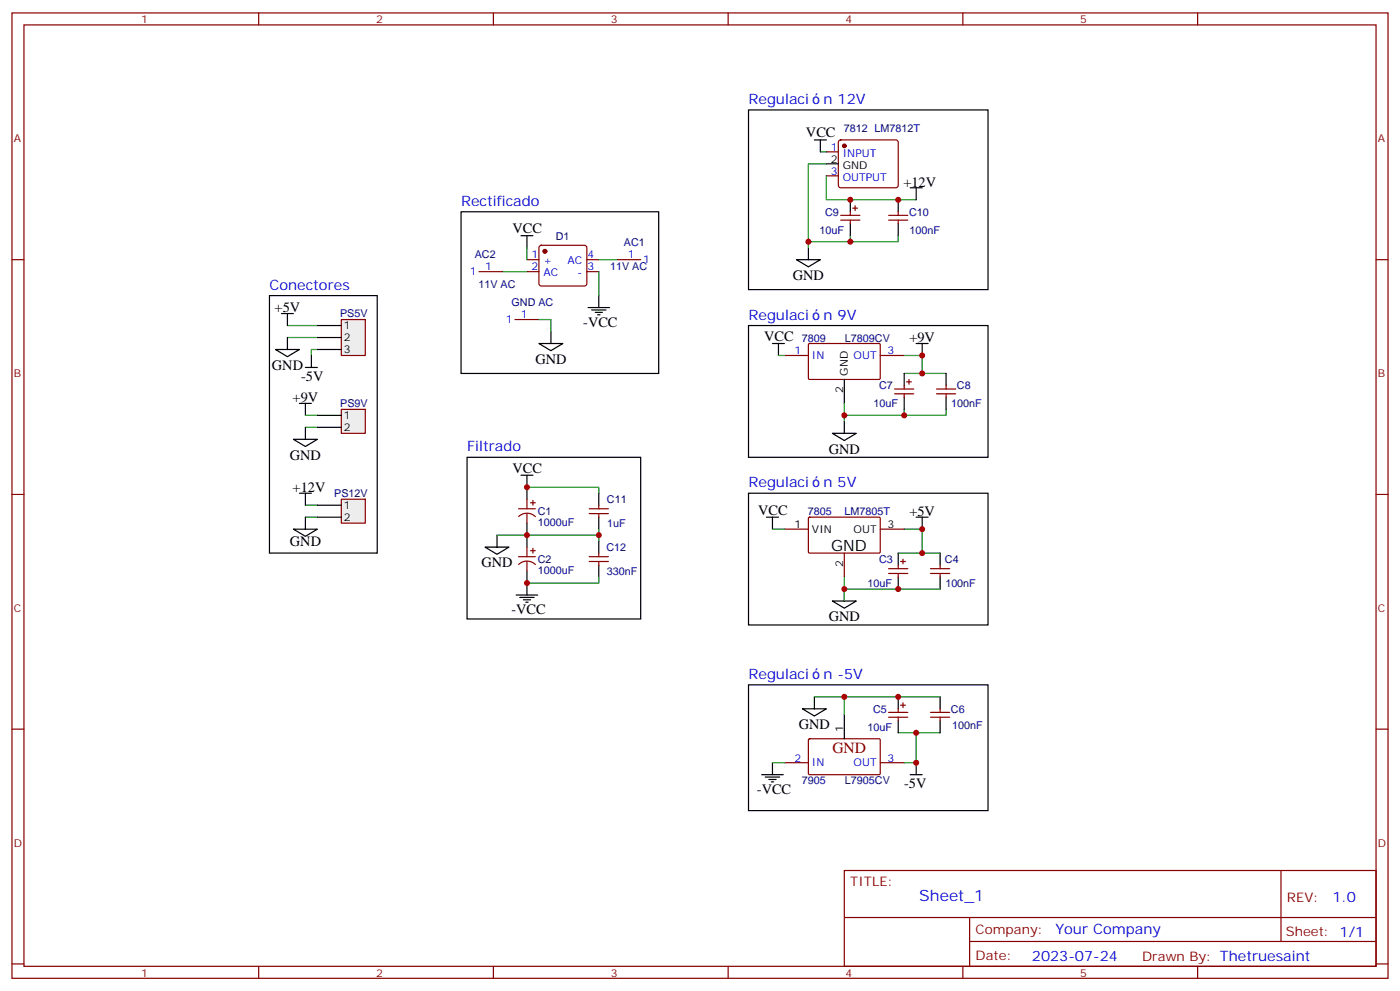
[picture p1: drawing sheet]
<svg xmlns="http://www.w3.org/2000/svg" width="412mm" height="292mm" viewBox="0 0 412 292" stroke-linecap="round" stroke-linejoin="round" font-family="sans-serif">
<g fill="none" stroke="#870000" stroke-width=".35">
<path d="M3.5 3.8h405.4v284.3h-405.4zM7.1 7.3h398.2v277.3h-398.2zM76.2 3.8v3.5M145.3 3.8v3.5M214.5 3.8v3.5M283.6 3.8v3.5M352.8 3.8v3.5M3.5 76.5h3.6M155.2 76.5h3.5M159 72.5l.5-.3h12.7l.5 .3 .2 .5v10.5l-.3 .5-.4 .2h-12.7l-.5-.2-.3-.5v-10.5zM172.9 76.5h3.5M181.7 76.5h7"/>
<path d="M405.3 76.5h3.6M141.1 80h7.1M151.7 94.1h7M155.2 80h3.5M172.9 80h3.5M231.1 104.7h7M238.2 101.4l.3-.2h20.6l.2 .3-.1 10.1-.3 .2-20.6-.1-.2-.3zM259.3 104.7h7M263.5 116h5.7M263.5 114.6h5.7M266.3 113.5v1.1M266.3 116v1.1"/>
<path d="M267.1 112.5h1.4M267.8 111.8v1.4M275.9 116h5.6M275.9 114.6h5.6M278.7 113.5v1.1M278.7 116v1.1M3.5 145.6h3.6M405.3 145.6h3.6M3.5 214.8h3.6M238.2 217.8l.3-.2h20.6l.2 .3-.1 10.1-.3 .2-20.6-.1-.2-.3zM261.8 211.2h5.6M261.8 209.8h5.6"/>
<path d="M264.6 208.8v1M264.6 211.2v1.1M265.3 207.7h1.4M266 207v1.4M274.1 211.2h5.7M274.1 209.8h5.7M276.9 208.8v1M276.9 211.2v1.1M405.3 214.8h3.6M231.1 224.6h7M259.3 224.6h7M248.7 256.4h156.6v28.2h-156.6z"/>
<path d="M377.3 256.4v20.9M248.7 270.2h156.5M285.6 277.3h119.6M285.6 270.2v14.2M3.5 283.9h3.6M76.2 284.6v3.5M145.3 284.6v3.5M214.5 284.6v3.5M283.6 284.6v3.5M352.8 284.6v3.5M405.3 283.9h3.6"/>
</g>
<g fill="none" stroke="#008700" stroke-width=".35">
<path d="M84.7 99.4h8.8M84.7 95.9h8.8M148.2 80h7M158.7 94.1h3.6v3.5M176.4 80v7.1M93.5 102.9h-1.8v1.8M229.3 104.7h1.8M266.3 104.7h5.3v5.3h-5.3M271.6 110h7.1M90 125.9h3.5M90 122.3h3.5M266.3 120.6v1.7h-17.6v1.8"/>
<path d="M278.7 120.6v1.7h-12.4M90 152.3h3.5M90 148.8h3.5M248.7 205.2h28.2M264.6 215.8h12.3M269.9 215.8v8.8h-3.6"/>
</g>
<g fill="none" stroke="#000" stroke-width=".35">
<path d="M153.5 69.4h3.5M155.2 69.4v3.6M82.9 92.4h3.5M84.7 92.4v3.5M84.7 99.4v3.5M162.3 97.6v3.6M173.2 90.6h6.4M174.3 91.3h4.2M175.3 92h2.1M176 92.7h.7M176.4 87.1v3.5M81.1 102.9h7.1l-3.5 2.2z"/>
<path d="M88.2 118.8h3.5M90 108.2h3.5M90 118.8v3.5M91.7 104.7v3.5M158.7 101.2h7.1l-3.5 2.1zM227.5 101.2h3.6M229.3 101.2v3.5M248.7 111.8v7M266.3 110v3.5M266.3 117.1v3.5M269.9 101.2h3.5M271.6 101.2v3.5"/>
<path d="M278.7 110v3.5M278.7 117.1v3.5M86.4 129.4h7.1l-3.5 2.1zM90 125.9v3.5M245.2 127.6h7l-3.5 2.2zM248.7 124.1v3.5M86.4 155.9h7.1l-3.5 2.1zM90 152.3v3.6M248.7 210.5v7.1M264.6 205.2v3.6M264.6 212.3v3.5M276.9 205.2v3.6"/>
<path d="M276.9 212.3v3.5M224.4 228.2h6.3M225.4 228.9h4.3M226.5 229.6h2.1M227.2 230.3h.7M227.5 224.6v3.6M268.1 228.2h3.5M269.9 224.6v3.6"/>
</g>
<circle cx="160.5" cy="74" r=".53" fill="#870000" stroke="#870000" stroke-width=".35"/>
<path d="M100.5 94.1h7.1v10.6h-7.1z" fill="#ededed" stroke="#870000" stroke-width=".35"/>
<path d="M93.5 95.9h7M93.5 99.4h7M93.5 102.9h7" fill="none" stroke="#000" stroke-width=".35"/>
<path d="M100.5 147h7.1v7.1h-7.1z" fill="#ededed" stroke="#870000" stroke-width=".35"/>
<path d="M93.5 148.8h7M93.5 152.3h7" fill="none" stroke="#000" stroke-width=".35"/>
<path d="M100.5 120.6h7.1v7h-7.1z" fill="#ededed" stroke="#870000" stroke-width=".35"/>
<g fill="none" stroke="#000" stroke-width=".35">
<path d="M220.5 32.4h70.5v52.9h-70.5zM239.9 41.2h3.5M241.7 41.2v3.5M243.4 48.3h3.5M250.5 58.8v3.6M264.6 58.8v3.6M268.1 55.3h3.5M269.9 55.3v3.5M135.8 62.4h58.2v47.6h-58.2zM234.6 76.5h7.1l-3.6 2.1zM238.1 73v3.5M250.5 65.9v3.5"/>
<path d="M264.6 65.9v3.5M79.4 87.1h31.7v75.8h-31.7zM220.5 95.9h70.5v38.8h-70.5zM93.5 122.3h7M93.5 125.9h7M137.6 134.7h51.1v47.6h-51.1zM153.5 140h3.5M155.2 140v7M88.2 145.3h3.5M90 145.3v3.5M146.4 157.6v3.5M155.2 154.1v7"/>
<path d="M176.4 145.3v3.5M176.4 152.3v3.6M176.4 159.4v3.5M220.5 145.3h70.5v38.8h-70.5zM225.8 152.3h3.5M227.5 152.3v3.6M269.9 152.3h3.5M271.6 152.3v3.6M142.9 161.1h7l-3.5 2.2zM152 175.3h6.4M153.1 176h4.2M154.2 176.7h2.1"/>
<path d="M154.9 177.4h.7M155.2 168.2v7.1M176.4 166.4v3.6M245.2 177h7l-3.5 2.1zM248.7 173.5v3.5M264.6 162.9v3.5M264.6 170v3.5M276.9 162.9v3.5M276.9 170v3.5M220.5 201.7h70.5v37.1h-70.5zM236.4 208.8h7l-3.5 2.1zM239.9 205.2v3.6"/>
</g>
<g fill="none" stroke="#870000" stroke-width=".35">
<path d="M243.4 44.7h3.5M243.4 51.8h3.5M247.2 41.4l.4-.2h16.3l.5 .2 .2 .5v12.7l-.3 .5-.4 .2h-16.3l-.4-.2-.3-.5v-12.7zM247.6 63.4h5.7M247.6 64.8h5.7M250.5 62.4v1M250.5 64.8v1.1M251.2 61.3h1.4M251.9 60.6v1.4M261.8 63.4h5.6M261.8 64.8h5.6M264.6 62.4v1"/>
<path d="M264.6 64.8v1.1M152.8 149.9h4.9M152.8 152.1a3.5 3.5 0 0 1 4.9 .1M155.2 147v2.9M155.2 151.3v2.8M156.3 148.1h1.4M157 147.4v1.4M173.6 149.9h5.6M173.6 151.3h5.6M176.4 148.8v1.1M176.4 151.3v1M231.1 155.9h7"/>
<path d="M238.2 152.5l.3-.2 20.6 .1 .2 .3-.1 10-.3 .2h-20.6l-.2-.3zM259.3 155.9h7M152.8 164h4.9M152.8 166.2a3.5 3.5 0 0 1 4.9 .1M155.2 161.1v2.9M155.2 165.4v2.8M156.3 162.2h1.4M157 161.5v1.4M173.6 165.4h5.6M173.6 164h5.6M176.4 162.9v1.1M176.4 165.4v1"/>
<path d="M248.7 162.9v7.1M261.8 167.5h5.6M261.8 168.9h5.6M264.6 166.4v1.1M264.6 168.9v1.1M265.3 165.4h1.4M266 164.7v1.4M274.1 167.5h5.7M274.1 168.9h5.7M276.9 166.4v1.1M276.9 168.9v1.1"/>
</g>
<g fill="none" stroke="#008700" stroke-width=".35">
<path d="M241.7 44.7h1.7M243.4 48.3h-5.3v24.7M243.4 51.8v7h26.5M155.2 73v3.5M176.4 76.5h5.3M238.1 71.2h12.4M250.5 69.4v1.8h14.1v-1.8M248.7 118.8v3.5M146.4 157.6h30M155.2 143.5h21.2v1.8M176.4 155.9v3.5M227.5 155.9h3.6"/>
<path d="M266.3 155.9h5.3v7M176.4 170v1.7h-21.2M248.7 170v3.5M264.6 162.9h12.3M276.9 173.5h-28.2v3.5M239.9 205.2h8.8v5.3M227.5 224.6h3.6"/>
</g>
<circle cx="248.7" cy="43" r=".53" fill="#870000" stroke="#870000" stroke-width=".35"/>
<g fill="#c00">
<circle cx="269.9" cy="215.8" r=".88"/>
<circle cx="269.9" cy="224.6" r=".88"/>
<circle cx="271.6" cy="155.9" r=".88"/>
<circle cx="271.6" cy="162.9" r=".88"/>
<circle cx="155.2" cy="157.6" r=".88"/>
<circle cx="248.7" cy="205.2" r=".88"/>
<circle cx="264.6" cy="205.2" r=".88"/>
<circle cx="248.7" cy="122.3" r=".88"/>
<circle cx="250.5" cy="58.8" r=".88"/>
<circle cx="238.1" cy="71.2" r=".88"/>
<circle cx="250.5" cy="71.2" r=".88"/>
<circle cx="264.6" cy="58.8" r=".88"/>
<circle cx="264.6" cy="173.5" r=".88"/>
<circle cx="248.7" cy="173.5" r=".88"/>
<circle cx="155.2" cy="143.5" r=".88"/>
<circle cx="155.2" cy="171.7" r=".88"/>
<circle cx="176.4" cy="157.6" r=".88"/>
<circle cx="266.3" cy="122.3" r=".88"/>
<circle cx="271.6" cy="104.7" r=".88"/>
<circle cx="271.6" cy="110" r=".88"/>
</g>
<text font-size="4.6" x="244.8" y="162.2">GND</text>
<text font-size="4.6" fill="#800" x="245.2" y="221.8">GND</text>
<text font-size="4.6" fill="#00f" x="270.8" y="265.4">Sheet_1</text>
<g font-size="4.2" fill="#00f">
<text x="220.5" y="30.6">Regulaci</text>
<text x="242.6" y="30.6">n 12V</text>
<text x="135.8" y="60.6">Rectificado</text>
<text x="79.4" y="85.3">Conectores</text>
<text x="220.5" y="94.1">Regulaci</text>
<text x="242.6" y="94.1">n 9V</text>
<text x="137.6" y="132.9">Filtrado</text>
<text x="220.5" y="143.5">Regulaci</text>
<text x="242.6" y="143.5">n 5V</text>
<text x="220.5" y="200">Regulaci</text>
<text x="242.6" y="200">n -5V</text>
<text x="392.5" y="265.7">1.0</text>
<text x="310.9" y="275.2">Your Company</text>
<text x="304" y="283">2023-07-24</text>
</g>
<g font-size="4.2">
<text x="237.4" y="40.5">VCC</text>
<text x="266.1" y="55">+12V</text>
<text x="151" y="68.7">VCC</text>
<text x="233.5" y="82.5">GND</text>
<text x="80.9" y="92">+5V</text>
<text x="171.8" y="96.2">-VCC</text>
<text x="225.1" y="100.5">VCC</text>
<text x="267.9" y="100.8">+9V</text>
<text x="157.7" y="107.2">GND</text>
<text x="80.1" y="108.9">GND</text>
<text x="88.7" y="112.1">-5V</text>
<text x="86.2" y="118.5">+9V</text>
<text x="85.4" y="135.4">GND</text>
<text x="244.1" y="133.6">GND</text>
<text x="151" y="139.3">VCC</text>
<text x="86.2" y="144.9">+12V</text>
<text x="223.3" y="151.6">VCC</text>
<text x="267.9" y="152">+5V</text>
<text x="85.4" y="160.8">GND</text>
<text x="141.8" y="167.1">GND</text>
<text x="150.6" y="180.9">-VCC</text>
<text x="244.1" y="183">GND</text>
<text x="235.3" y="214.8">GND</text>
<text x="223" y="233.8">-VCC</text>
<text x="266.3" y="232.1">-5V</text>
</g>
<g font-size="3.9" fill="#800">
<text x="250.5" y="261">TITLE:</text>
<text x="379.1" y="265.7">REV:</text>
<text x="287.4" y="275.2">Company:</text>
<text x="378.7" y="275.8">Sheet: 1/1</text>
<text x="287.4" y="282.9">Date:</text>
<text x="336.4" y="282.9">Drawn By: Thetruesaint</text>
</g>
<g font-size="3.2" fill="#800">
<text x="41.6" y="6.8">1</text>
<text x="110.8" y="6.8">2</text>
<text x="179.9" y="6.8">3</text>
<text x="249.1" y="6.8">4</text>
<text x="318.2" y="6.8">5</text>
<text x="4.1" y="41.9">A</text>
<text x="405.9" y="41.9">A</text>
<text x="4.1" y="111.1">B</text>
<text x="405.9" y="111.1">B</text>
<text x="4.1" y="180.2">C</text>
<text x="405.9" y="180.2">C</text>
<text x="4.1" y="249.3">D</text>
<text x="405.9" y="249.3">D</text>
<text x="41.6" y="287.6">1</text>
<text x="110.8" y="287.6">2</text>
<text x="179.9" y="287.6">3</text>
<text x="249.1" y="287.6">4</text>
<text x="318.2" y="287.6">5</text>
</g>
<g font-size="3.2" fill="#000080">
<text x="248.6" y="38.9">7812 LM7812T</text>
<text x="243.1" y="63.5">C9</text>
<text x="267.8" y="63.5">C10</text>
<text x="163.7" y="70.6">D1</text>
<text x="241.4" y="68.8">10uF</text>
<text x="267.9" y="68.8">100nF</text>
<text x="139.9" y="75.8">AC2</text>
<text x="183.8" y="72.3">AC1</text>
<text x="179.7" y="79.4">11V AC</text>
<text x="140.9" y="84.7">11V AC</text>
<text x="100.2" y="93.5">PS5V</text>
<text x="150.7" y="90">GND AC</text>
<text x="236.2" y="100.6">7809</text>
<text x="248.9" y="100.6">L7809CV</text>
<text x="100.2" y="119.9">PS9V</text>
<text x="257.3" y="120">10uF</text>
<text x="258.9" y="114.7">C7</text>
<text x="280.2" y="119.9">100nF</text>
<text x="281.9" y="114.7">C8</text>
<text x="98.5" y="146.4">PS12V</text>
<text x="178.8" y="148.2">C11</text>
<text x="158.4" y="154.9">1000uF</text>
<text x="158.4" y="151.7">C1</text>
<text x="178.8" y="155.2">1uF</text>
<text x="237.9" y="151.7">7805</text>
<text x="248.8" y="151.7">LM7805T</text>
<text x="158.4" y="165.8">C2</text>
<text x="178.7" y="162.3">C12</text>
<text x="258.9" y="165.8">C3</text>
<text x="278.4" y="165.8">C4</text>
<text x="158.4" y="169">1000uF</text>
<text x="178.8" y="169.3">330nF</text>
<text x="255.5" y="172.9">10uF</text>
<text x="278.5" y="172.9">100nF</text>
<text x="257.2" y="209.9">C5</text>
<text x="280.1" y="209.9">C6</text>
<text x="255.5" y="215.2">10uF</text>
<text x="280.5" y="214.8">100nF</text>
<text x="236.2" y="231.1">7905</text>
<text x="248.9" y="231.1">L7905CV</text>
</g>
<g font-size="3.2" fill="#00f">
<text x="244.8" y="44.4">1</text>
<text x="248.2" y="46.1">INPUT</text>
<text x="244.8" y="51.4">3</text>
<text x="248.2" y="53.2">OUTPUT</text>
<text x="156.6" y="76.1">1</text>
<text x="160.1" y="77.9">+</text>
<text x="167.2" y="77.9">AC</text>
<text x="173" y="76.1">4</text>
<text x="185" y="76.1">1</text>
<text x="189.4" y="77.5">1</text>
<text x="138.4" y="81.1">1</text>
<text x="142.9" y="79.7">1</text>
<text x="156.6" y="79.7">2</text>
<text x="160.1" y="81.4">AC</text>
<text x="170.1" y="81.4">-</text>
<text x="173" y="79.7">3</text>
<text x="149" y="95.2">1</text>
<text x="153.5" y="93.8">1</text>
<text x="234" y="104.4">1</text>
<text x="239.2" y="105.8">IN</text>
<text x="251.5" y="105.8">OUT</text>
<text x="261.4" y="104.4">3</text>
<text x="234" y="224.3">2</text>
<text x="239.2" y="225.7">IN</text>
<text x="251.5" y="225.7">OUT</text>
<text x="261.4" y="224.3">3</text>
</g>
<g font-size="3.2">
<text x="244.8" y="47.9">2</text>
<text x="248.2" y="49.7">GND</text>
<text x="101.2" y="96.9">1</text>
<text x="101.2" y="100.5">2</text>
<text x="101.2" y="104">3</text>
<text x="249.8" y="110.7" transform="rotate(-90 249.8 110.7)">GND</text>
<text x="248.4" y="115.9" transform="rotate(-90 248.4 115.9)">2</text>
<text x="101.2" y="123.4">1</text>
<text x="101.2" y="126.9">2</text>
<text x="101.2" y="149.9">1</text>
<text x="101.2" y="153.4">2</text>
<text x="234" y="155.5">1</text>
<text x="261.4" y="155.5">3</text>
<text x="239.2" y="156.9">VIN</text>
<text x="251.5" y="156.9">OUT</text>
<text x="248.4" y="167" transform="rotate(-90 248.4 167)">2</text>
<text x="248.4" y="215.5" transform="rotate(-90 248.4 215.5)">1</text>
</g>
</svg>
